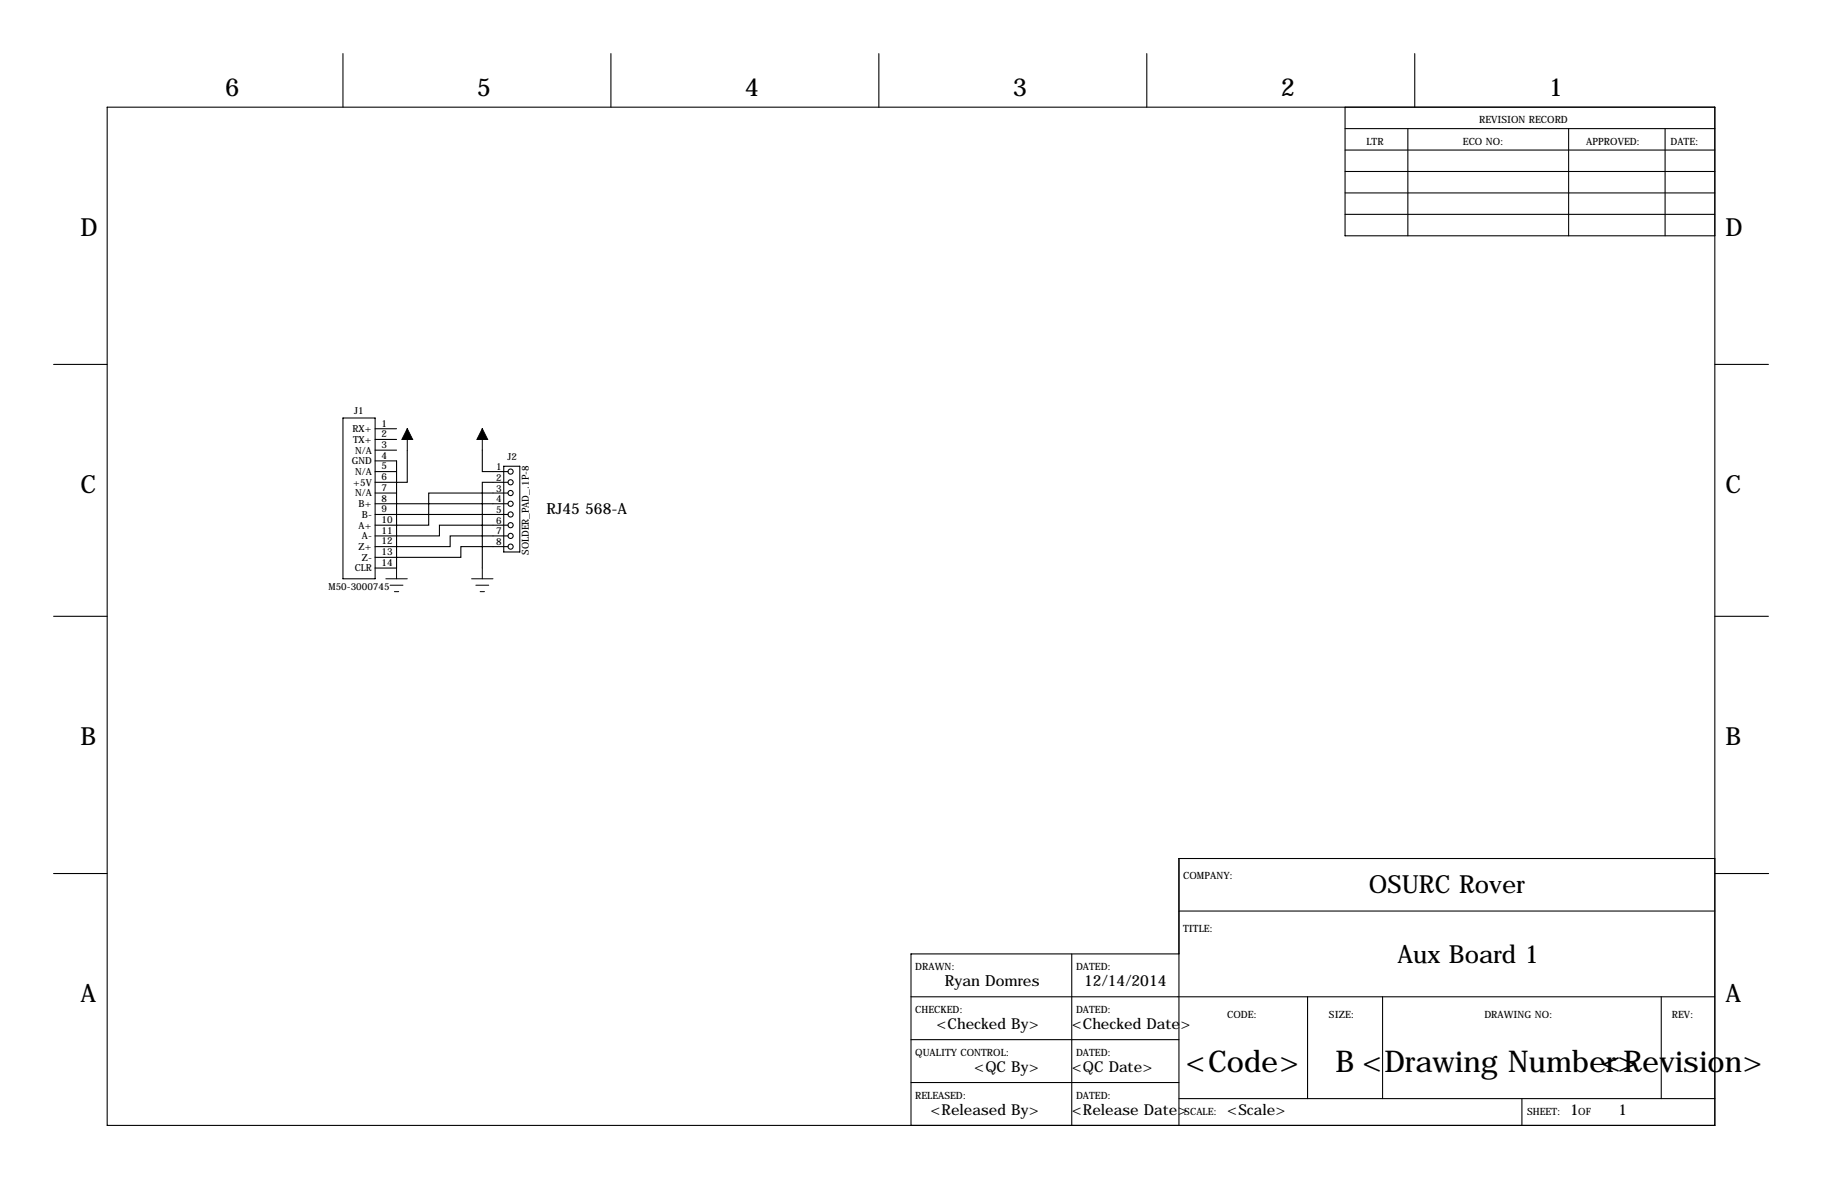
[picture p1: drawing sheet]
<svg xmlns="http://www.w3.org/2000/svg" width="432mm" height="279mm" viewBox="0 0 432 279" stroke-linecap="round" stroke-linejoin="round" font-family="sans-serif">
<g fill="none" stroke="#000" stroke-width=".25">
<path d="M81.3 12.7v12.7M144.8 12.7v12.7M208.3 12.7v12.7M271.8 12.7v12.7M335.3 12.7v12.7M25.4 25.4h381v241.3h-381zM318.8 30.5h87.6M318.8 35.6h87.6M318.8 25.4v30.5h87.6M333.7 30.5v25.4M371.8 30.5v25.4M394.6 30.5v25.4"/>
<path d="M318.8 45.7h87.6M318.8 50.8h87.6M318.8 40.6h87.6M12.7 86.4h12.7M81.3 99.1h7.6v38.1h-7.6zM406.4 86.4h12.7M88.9 109.2h5.1v25.4h-5.1M88.9 101.6h5.1M88.9 104.1h5.1M88.9 106.7h5.1M88.9 111.8h5.1M88.9 116.8h5.1"/>
<path d="M88.9 119.4h31.5M96.5 106.7v7.6h-7.6M114.3 106.7v5.1h6.1M119.4 110.5h3.8v20.3h-3.8zM120.4 116.8h-18.8v7.7h-12.7M120.4 114.3h-6.1v20.3M88.9 121.9h31.5M120.4 124.5h-16.3v2.5h-15.2M120.4 127h-13.7v2.5h-17.8M120.4 129.5h-11.2v2.6h-20.3M12.7 146h12.7M406.4 146h12.7"/>
<path d="M12.7 207h12.7M279.4 215.9h127M406.4 203.5h-127v63.2M406.5 207h12.7M215.9 236.2h190.5M254 226.1v40.6M279.4 226.1h-63.5v40.6M309.9 236.2v24.1M327.7 236.2v24.1M393.7 236.2v24.1M215.9 246.4h63.5M215.9 256.5h63.5"/>
<path d="M279.4 260.3h127M360.7 260.3v6.4"/>
<circle cx="121" cy="116.8" r=".61"/>
<circle cx="121" cy="111.8" r=".61"/>
<circle cx="121" cy="114.3" r=".61"/>
<circle cx="121" cy="119.4" r=".61"/>
<circle cx="121" cy="129.5" r=".61"/>
<circle cx="121" cy="124.5" r=".61"/>
<circle cx="121" cy="127" r=".61"/>
<circle cx="121" cy="121.9" r=".61"/>
</g>
<path d="M96.5 101.6v5.1M114.3 101.6v5.1M91.4 137.2h5.1M92.5 138.7h3M94 134.6v2.6M111.8 137.2h5M112.8 138.7h3M114.3 134.6v2.6M93.5 140.2h1M113.8 140.2h1" fill="none" stroke="#000" stroke-width=".24"/>
<path d="M96.5 101.6l1.3 2.5h-2.6zM114.3 101.6l1.3 2.5h-2.6z" fill="#000" stroke="#000" stroke-width=".24"/>
<g font-size="7.1">
<text x="281" y="254">&lt;Code&gt;</text>
<text x="316.5" y="254">B &lt;Drawing Number&gt;</text>
<text x="379.4" y="254">&lt;Revision&gt;</text>
</g>
<g font-size="5.9">
<text x="53.3" y="22.9">6</text>
<text x="113" y="22.9">5</text>
<text x="176.5" y="22.9">4</text>
<text x="240" y="22.9">3</text>
<text x="303.5" y="22.9">2</text>
<text x="367" y="22.9">1</text>
<text x="19" y="55.9">D</text>
<text x="408.9" y="55.9">D</text>
<text x="19" y="116.8">C</text>
<text x="408.9" y="116.8">C</text>
<text x="19" y="176.5">B</text>
<text x="408.9" y="176.5">B</text>
<text x="324.4" y="211.6">OSURC Rover</text>
<text x="331.2" y="228.1">Aux Board 1</text>
<text x="19" y="237.5">A</text>
<text x="408.9" y="237.5">A</text>
</g>
<g font-size="3.6">
<text x="129.5" y="121.9">RJ45 568-A</text>
<text x="223.9" y="233.7">Ryan Domres</text>
<text x="256.9" y="233.7">12/14/2014</text>
<text x="221.9" y="243.8">&lt;Checked By&gt;</text>
<text x="254" y="243.8">&lt;Checked Date&gt;</text>
<text x="230.9" y="254">&lt;QC By&gt;</text>
<text x="254" y="254">&lt;QC Date&gt;</text>
<text x="220.5" y="264.1">&lt;Released By&gt;</text>
<text x="254" y="264.1">&lt;Release Date&gt;</text>
<text x="290.8" y="264.1">&lt;Scale&gt;</text>
<text x="372.1" y="264.1">1</text>
<text x="383.5" y="264.1">1</text>
</g>
<g font-size="2.4">
<text x="350.5" y="29.2">REVISION RECORD</text>
<text x="323.8" y="34.3">LTR</text>
<text x="346.7" y="34.3">ECO NO:</text>
<text x="375.9" y="34.3">APPROVED:</text>
<text x="395.9" y="34.3">DATE:</text>
<text x="280.4" y="208.3">COMPANY:</text>
<text x="280.4" y="221">TITLE:</text>
<text x="216.9" y="229.9">DRAWN:</text>
<text x="255" y="229.9">DATED:</text>
<text x="216.9" y="240">CHECKED:</text>
<text x="255" y="240">DATED:</text>
<text x="290.8" y="241.3">CODE:</text>
<text x="315" y="241.3">SIZE:</text>
<text x="351.8" y="241.3">DRAWING NO:</text>
<text x="396.2" y="241.3">REV:</text>
<text x="216.9" y="250.2">QUALITY CONTROL:</text>
<text x="255" y="250.2">DATED:</text>
<text x="216.9" y="260.3">RELEASED:</text>
<text x="255" y="260.3">DATED:</text>
<text x="280.7" y="264.2">SCALE:</text>
<text x="361.9" y="264.2">SHEET:</text>
<text x="374" y="264.2">OF</text>
</g>
<g font-size="2.3">
<text x="84" y="98">J1</text>
<text x="90.4" y="101.1">1</text>
<text x="83.5" y="102.4">RX+</text>
<text x="83.7" y="104.9">TX+</text>
<text x="84.2" y="107.5">N/A</text>
<text x="90.4" y="103.6">2</text>
<text x="90.4" y="106.2">3</text>
<text x="83.4" y="110">GND</text>
<text x="84.2" y="112.6">N/A</text>
<text x="90.4" y="108.7">4</text>
<text x="90.4" y="111.3">5</text>
<text x="90.4" y="113.8">6</text>
<text x="117.6" y="111.4">1</text>
<text x="117.6" y="113.9">2</text>
<text x="120.3" y="109">J2</text>
<text x="83.7" y="115.1">+5V</text>
<text x="84.2" y="117.6">N/A</text>
<text x="90.4" y="116.3">7</text>
<text x="90.4" y="118.9">8</text>
<text x="117.6" y="116.5">3</text>
<text x="117.6" y="119">4</text>
<text x="85" y="120.2">B+</text>
<text x="85" y="125.3">A+</text>
<text x="85.8" y="122.7">B-</text>
<text x="90.4" y="121.4">9</text>
<text x="90.4" y="124">10</text>
<text x="117.6" y="121.6">5</text>
<text x="117.6" y="124.1">6</text>
<text x="85" y="130.3">Z+</text>
<text x="85.8" y="127.8">A-</text>
<text x="90.4" y="126.5">11</text>
<text x="90.4" y="129">12</text>
<text x="90.4" y="131.6">13</text>
<text x="117.6" y="126.6">7</text>
<text x="117.6" y="129.2">8</text>
<text x="125.3" y="131.5" transform="rotate(-90 125.3 131.5)">SOLDER_PAD_.1P-8</text>
<text x="84.1" y="135.4">CLR</text>
<text x="85.8" y="132.9">Z-</text>
<text x="90.4" y="134.1">14</text>
<text x="77.8" y="139.8">M50-3000745</text>
</g>
</svg>
